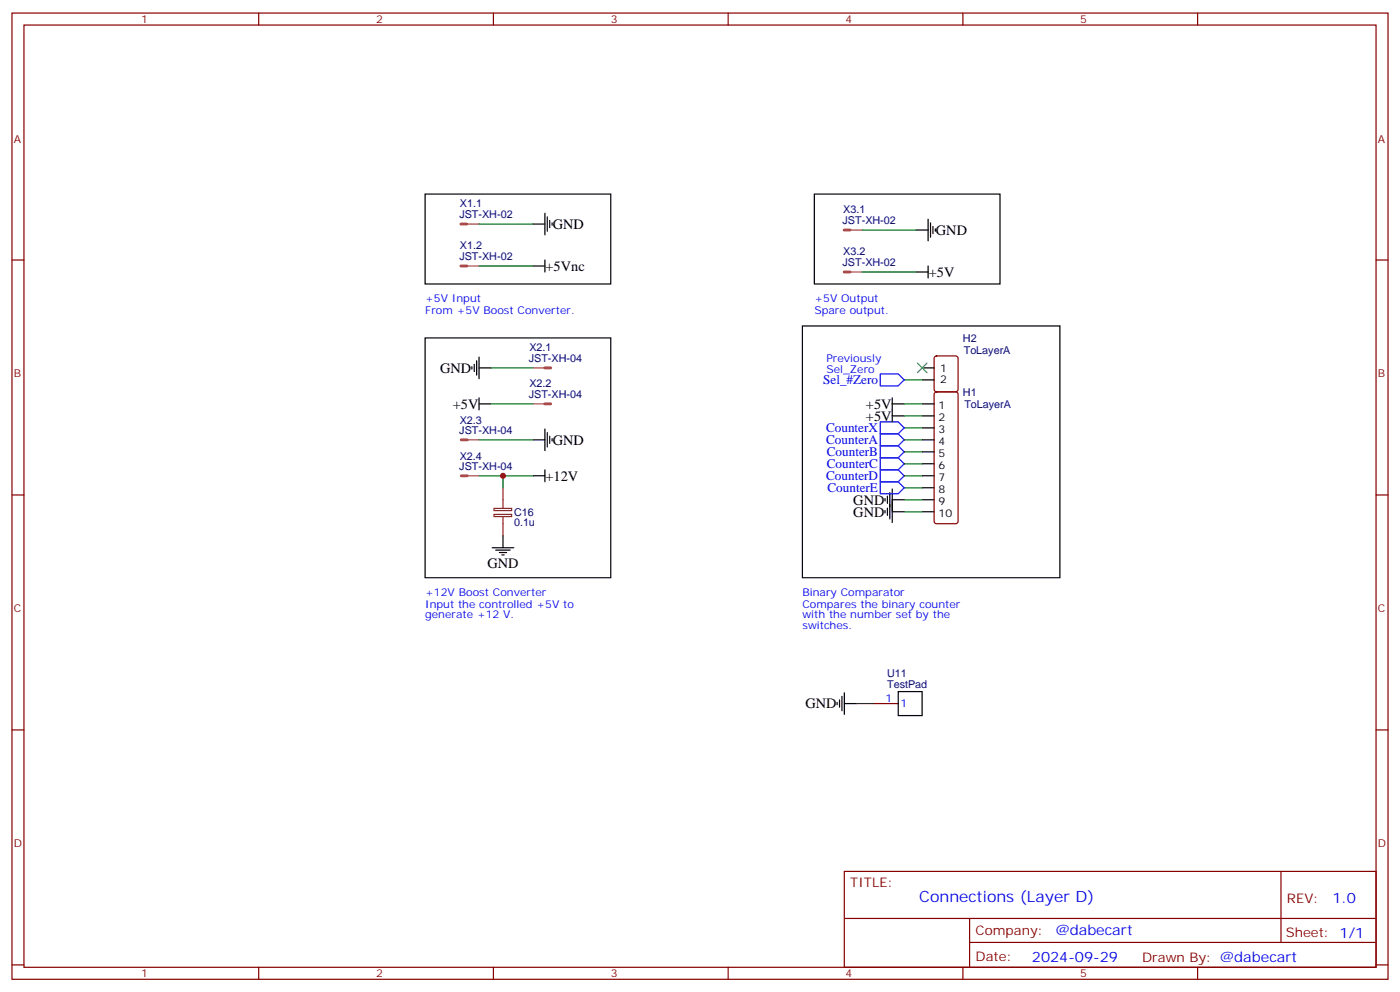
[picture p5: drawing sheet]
<svg xmlns="http://www.w3.org/2000/svg" width="412mm" height="292mm" viewBox="0 0 412 292" stroke-linecap="round" stroke-linejoin="round" font-family="sans-serif">
<g fill="none" stroke="#870000" stroke-width=".35">
<path d="M3.5 3.8h405.4v284.4h-405.4zM7.1 7.4h398.2v277.3h-398.2zM76.2 3.8v3.6M145.3 3.8v3.6M214.5 3.8v3.6M283.6 3.8v3.6M352.8 3.8v3.6M3.5 76.5h3.6M405.3 76.5h3.6M275.4 115.5l.5-.2h5.6l.5 .2 .2 .5v37.4l-.2 .5-.5 .2h-5.6l-.5-.2-.2-.5v-37.4zM275.4 104.9l.5-.2h5.6l.7 .5v9.4l-.4 .7h-5.9l-.7-.4v-9.5zM3.5 145.7h3.6"/>
<path d="M405.3 145.7h3.6M3.5 214.8h3.6M257.5 207h7.1M405.3 214.8h3.6M248.7 256.4h156.6v28.3h-156.6zM377.3 256.5v20.8M248.7 270.3h156.5M285.6 277.3h119.6M285.6 270.3v14.1M3.5 284h3.6M76.2 284.7v3.5M145.3 284.7v3.5"/>
<path d="M214.5 284.7v3.5M283.6 284.7v3.5M352.8 284.7v3.5M405.3 284h3.6"/>
</g>
<path d="M135.8 65.9h1.7M135.8 78.3h1.7M248.7 67.7h1.7M248.7 80h1.7M160.5 108.3h1.7M160.5 118.9h1.7M135.9 129.4h1.7M135.9 140h1.7" fill="none" stroke="#a64a4a" stroke-width=".85"/>
<path d="M137.6 65.9h3.5M137.6 78.3h3.5M250.5 67.7h3.5M250.5 80h3.5M157 108.3h3.5M157 118.9h3.5M137.6 129.4h3.5M137.6 140h3.5" fill="none" stroke="#a64a4a" stroke-width=".35"/>
<g fill="none" stroke="#000" stroke-width=".35">
<path d="M125.2 57.1h54.7v26.5h-54.7zM239.9 57.1h54.7v26.5h-54.7zM157 65.9h3.5M157 78.3h3.5M160.5 62.8v6.3M160.5 76.5v3.5M161.2 63.8v4.3M161.9 64.9v2.1M162.6 65.6v.7M269.9 67.7h3.5M273.4 64.5v6.4M273.4 78.3v3.5"/>
<path d="M274.1 65.6v4.2M274.8 66.6v2.2M275.5 67.3v.8M125.2 99.4h54.7v70.6h-54.7zM236.4 95.9h75.8v74.1h-75.8zM269.9 80h3.5M139 107.9v.7M139.7 107.2v2.1M140.4 106.2v4.2M141.1 108.3h3.5M141.1 105.1v6.3M141.1 117.1v3.5"/>
<path d="M141.1 118.9h3.5M262.8 118.9h3.5M262.8 117.1v7M271.6 108.3h3.6M271.6 118.9h3.6M271.6 111.8h3.6M157 129.4h3.5M160.5 126.3v6.3M160.5 138.3v3.5M161.2 127.3v4.3M161.9 128.4v2.1M162.6 129.1v.7"/>
<path d="M262.8 122.4h3.5M271.6 129.4h3.6M271.6 122.4h3.6M271.6 125.9h3.6M271.6 133h3.6M271.6 136.5h3.6M148.2 157.7v3.5M157 140h3.5M260.7 146.7v.7M260.7 150.2v.8M261.4 146v2.1M261.4 149.5v2.2"/>
<path d="M262.1 145v7.7M262.8 147.1h3.5M262.8 143.9v9.9M262.8 150.6h3.5M271.6 140h3.6M271.6 147.1h3.6M271.6 143.5h3.6M271.6 150.6h3.6M145 161.2h6.3M146 161.9h4.3M147.1 162.6h2.1M147.8 163.3h.7"/>
<path d="M246.6 206.7v.7M247.3 206v2.1M248 204.9v4.3M248.7 207h3.5M248.7 203.9v6.3M264.6 203.5h7v7.1h-7z"/>
</g>
<g fill="none" stroke="#008700" stroke-width=".35">
<path d="M141.1 65.9h15.9M141.1 78.3h15.9M254 67.7h15.9M254 80h15.9M144.6 108.3h12.4M144.6 118.9h12.4M266.3 118.9h5.3M266.3 111.8h5.3M141.1 129.4h15.9M266.3 129.4h5.3M266.3 125.9h5.3M266.3 136.5h5.3"/>
<path d="M266.3 133h5.3M266.3 122.4h5.3M141.1 140h15.9M148.2 140v3.5M266.3 140h5.3M266.3 150.6h5.3M266.3 143.5h5.3M266.3 147.1h5.3M252.2 207h5.3"/>
</g>
<path d="M145.5 149.6h5.2v.6h-5.2zM145.5 151.4h5.2v.6h-5.2zM148.2 143.5v6M148.2 152v5.7" fill="none" stroke="#8c2424" stroke-width=".35"/>
<path d="M259.3 110h5.3l1.7 1.8-1.7 1.8h-5.3zM259.3 127.7h5.3l1.7 1.7-1.7 1.8h-5.3zM259.3 131.2h5.3l1.7 1.8-1.7 1.7h-5.3zM259.3 134.7h5.3l1.7 1.8-1.7 1.8h-5.3zM259.3 138.3h5.3l1.7 1.7-1.7 1.8h-5.3zM259.3 124.1h5.3l1.7 1.8-1.7 1.8h-5.3zM259.3 141.8h5.3l1.7 1.7-1.7 1.8h-5.3z" fill="none" stroke="#00f" stroke-width=".35"/>
<path d="M270.2 106.9l2.8 2.8M273 106.9l-2.8 2.8" fill="none" stroke="#3c3" stroke-width=".35"/>
<circle cx="148.2" cy="140" r=".88" fill="#c00"/>
<text font-size="4.6" fill="#00f" x="270.8" y="265.5">Connections (Layer D)</text>
<g font-size="4.2">
<text x="162.8" y="67.3">GND</text>
<text x="275.7" y="69.1">GND</text>
<text x="160.7" y="79.7">+5Vnc</text>
<text x="273.6" y="81.5">+5V</text>
<text x="129.6" y="109.7">GND</text>
<text x="133.4" y="120.3">+5V</text>
<text x="255.1" y="120.3">+5V</text>
<text x="255.1" y="123.8">+5V</text>
<text x="162.8" y="130.9">GND</text>
<text x="160.7" y="141.5">+12V</text>
<text x="251.4" y="148.5">GND</text>
<text x="251.4" y="152">GND</text>
<text x="143.6" y="167.3">GND</text>
<text x="237.2" y="208.5">GND</text>
</g>
<g font-size="4.2" fill="#00f">
<text x="392.5" y="265.7">1.0</text>
<text x="310.9" y="275.3">@dabecart</text>
<text x="304" y="283.1">2024-09-29</text>
</g>
<g font-size="3.9" fill="#00f">
<text x="242.5" y="113.1">Sel_#Zero</text>
<text x="243.3" y="127.1">CounterX</text>
<text x="243.4" y="130.8">CounterA</text>
<text x="243.6" y="134.3">CounterB</text>
<text x="243.6" y="137.8">CounterC</text>
<text x="243.4" y="141.4">CounterD</text>
<text x="243.8" y="144.7">CounterE</text>
</g>
<g font-size="3.9" fill="#800">
<text x="250.5" y="261">TITLE:</text>
<text x="379.1" y="265.7">REV:</text>
<text x="287.4" y="275.2">Company:</text>
<text x="378.7" y="275.8">Sheet: 1/1</text>
<text x="287.4" y="282.9">Date:</text>
<text x="336.4" y="283">Drawn By: @dabecart</text>
</g>
<g font-size="3.2" fill="#800">
<text x="41.6" y="6.8">1</text>
<text x="110.8" y="6.8">2</text>
<text x="179.9" y="6.8">3</text>
<text x="249.1" y="6.8">4</text>
<text x="318.2" y="6.8">5</text>
<text x="4.1" y="41.9">A</text>
<text x="405.9" y="41.9">A</text>
<text x="4.1" y="111.1">B</text>
<text x="405.9" y="111.1">B</text>
<text x="4.1" y="180.2">C</text>
<text x="405.9" y="180.2">C</text>
<text x="4.1" y="249.4">D</text>
<text x="405.9" y="249.4">D</text>
<text x="41.6" y="287.7">1</text>
<text x="110.8" y="287.7">2</text>
<text x="179.9" y="287.7">3</text>
<text x="249.1" y="287.7">4</text>
<text x="318.2" y="287.7">5</text>
</g>
<g font-size="3.2" fill="#000080">
<text x="135.3" y="64.2">JST-XH-02</text>
<text x="135.5" y="61">X1.1</text>
<text x="248.2" y="65.9">JST-XH-02</text>
<text x="248.4" y="62.8">X3.1</text>
<text x="135.3" y="76.5">JST-XH-02</text>
<text x="135.5" y="73.3">X1.2</text>
<text x="248.4" y="75.1">X3.2</text>
<text x="248.2" y="78.3">JST-XH-02</text>
<text x="283.6" y="100.6">H2</text>
<text x="155.8" y="106.5">JST-XH-04</text>
<text x="156" y="103.3">X2.1</text>
<text x="283.9" y="104.1">ToLayerA</text>
<text x="156" y="113.9">X2.2</text>
<text x="155.8" y="117.1">JST-XH-04</text>
<text x="283.6" y="116.5">H1</text>
<text x="135.4" y="124.7">X2.3</text>
<text x="284.1" y="120">ToLayerA</text>
<text x="135.3" y="127.9">JST-XH-04</text>
<text x="135.4" y="135.3">X2.4</text>
<text x="135.3" y="138.4">JST-XH-04</text>
<text x="151.4" y="154.9">0.1u</text>
<text x="151.4" y="151.8">C16</text>
<text x="261.3" y="202.5">TestPad</text>
<text x="261.3" y="199.3">U11</text>
</g>
<g font-size="3.2" fill="#00f">
<text x="125.2" y="88.9">+5V Input</text>
<text x="239.9" y="88.9">+5V Output</text>
<text x="125.2" y="92.4">From +5V Boost Converter.</text>
<text x="239.9" y="92.4">Spare output.</text>
<text x="243.4" y="106.5">Previously</text>
<text x="243.4" y="109.7">Sel_Zero</text>
<text x="125.2" y="178.8">Input the controlled +5V to</text>
<text x="125.2" y="175.3">+12V Boost Converter</text>
<text x="236.4" y="175.3">Binary Comparator</text>
<text x="236.4" y="178.8">Compares the binary counter</text>
<text x="125.2" y="182">generate +12 V.</text>
<text x="236.4" y="182">with the number set by the</text>
<text x="236.4" y="185.2">switches.</text>
<text x="260.8" y="206.7">1</text>
<text x="265.3" y="208.1">1</text>
</g>
<g font-size="3.2">
<text x="276.9" y="109.3">1</text>
<text x="276.9" y="112.9">2</text>
<text x="276.5" y="120.3">1</text>
<text x="276.5" y="123.8">2</text>
<text x="276.5" y="127.3">3</text>
<text x="276.5" y="130.8">4</text>
<text x="276.5" y="134.4">5</text>
<text x="276.5" y="137.9">6</text>
<text x="276.5" y="141.4">7</text>
<text x="276.5" y="145">8</text>
<text x="276.5" y="148.5">9</text>
<text x="276.5" y="152">10</text>
</g>
</svg>
